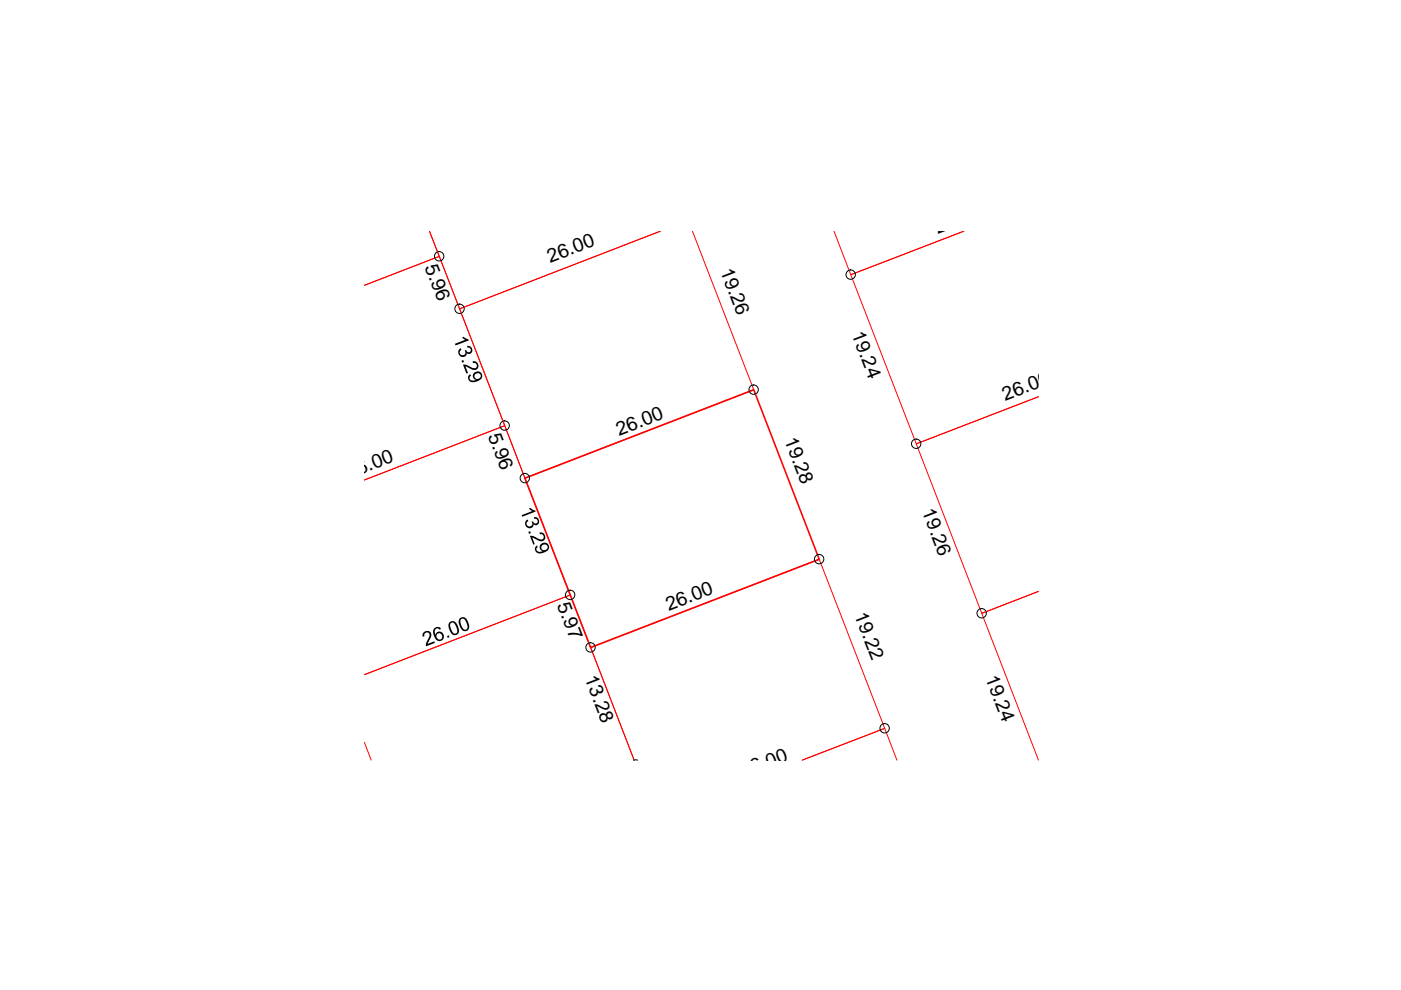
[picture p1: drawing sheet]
<svg xmlns="http://www.w3.org/2000/svg" width="297mm" height="210mm" viewBox="0 0 297 210" stroke-linecap="round" stroke-linejoin="round" font-family="sans-serif">
<path d="M146.8 49l13 33.6-48.5 18.8-13.8-35.9 42.5-16.5-42.5 16.5-6.4-16.5 2 5.4-15.8 6.1 15.8-6.1 13.9 35.9-29.7 11.5 29.7-11.5 13.9 35.9-43.6 16.8 43.6-16.8 13.6 35-9.3-23.9 48.5-18.7 13.9 35.8-17.5 6.8 17.5-6.8 2.6 6.8M176.8 49l3.6 9.3 23.9-9.3-23.9 9.3 13.9 35.8 25.9-10-25.9 10 13.9 35.9 12-4.6-12 4.6 12 31.2M77.3 157.4l1.4 3.8" fill="none" stroke="#f00" stroke-width=".21"/>
<path d="M111.3 101.4l48.5-18.8 13.9 36-48.5 18.7z" fill="none" stroke="#f00" stroke-width=".34"/>
<g fill="none" stroke="#000" stroke-width=".21">
<path d="M134.3 161.2h.9"/>
<circle cx="93.1" cy="54.3" r=".99"/>
<circle cx="180.4" cy="58.2" r=".99"/>
<circle cx="97.4" cy="65.5" r=".99"/>
<circle cx="107" cy="90.2" r=".99"/>
<circle cx="159.8" cy="82.6" r=".99"/>
<circle cx="194.2" cy="94.1" r=".99"/>
<circle cx="111.3" cy="101.4" r=".99"/>
<circle cx="173.7" cy="118.6" r=".99"/>
<circle cx="120.9" cy="126.1" r=".99"/>
<circle cx="125.2" cy="137.3" r=".99"/>
<circle cx="208.1" cy="130" r=".99"/>
<circle cx="187.6" cy="154.4" r=".99"/>
</g>
<g fill="#000">
<path d="M96.4 72.9l2.2-.8-.6-.6 .3-.1 1 .5 .1 .3-2.8 1zM97.3 74.1l.4-.3 .1 .4-.3 .2v.4l.4 .5 .7-.2 .1-.5-.2-.3 .3-.1 .3 .4 .3 .1a.51 .51 0 0 0 .4-.7 .51 .51 0 0 0-.7-.3v-.4l.7 .2 .3 .5v.5l-.5 .6-.7-.3-.1 .6-.5 .3-.5-.1-.5-.4-.1-.8zM97.8 76.5l.4-.2 .2 .5-.4 .1zM98.2 77.3h.5l1.5 .7 .6 .1 .3-.3-.1-.5-.3-.3h-.4l-.1-.4h.5l.6 .5 .1 .8-.4 .5h-.7l-1.6-.7 .5 1.4-.3 .1zM110.6 109.2l2.2-.8-.7-.6 .4-.1 .5 .4 .5 .1 .1 .3-2.9 1.1zM111.5 110.3l.3-.1 .2 .2-.3 .4-.1 .3 .5 .5 .5-.1 .2-.2 .1-.4-.2-.3 .3-.1 .4 .5 .5-.2 .1-.5-.3-.3h-.4l-.1-.4h.5l.5 .4 .1 .8-.5 .5-.3 .1-.4-.2v.4l-.2 .2-.7 .2-.4-.2-.4-.5-.1-.6zM112 112.8l.4-.2 .2 .4-.4 .2zM112.4 113.6h.5l1.4 .7 .6 .1 .3-.3 .1-.4-.4-.5-.4 .1-.1-.4h.5l.5 .3 .2 .9-.4 .6-.6 .1-1.7-.8 .5 1.4-.3 .1zM89.8 134.1l.6-.3h.5l.4 .3 .1 .3v.7l-.7 1.4 1.4-.5 .1 .3-1.9 .7v-.5l.7-1.4 .1-.7-.3-.3h-.5l-.3 .4v.4l-.4 .1v-.5zM94.8 134.9l.4-.2 .1 .4-.4 .2z"/>
<path d="M99.4 79.6l.3-.2 .2 .3-.3 .2v.4l.2 .3h1l-.5-.5v-.7l.4-.5 .8-.2 .6 .5 .1 .7-.2 .4-.5 .4-.9 .3h-.7l-.6-.5-.1-.6zM100.6 79.7a.65 .65 0 0 0 1.3 0 .65 .65 0 0 0-1.3 0z"/>
<path d="M113.6 115.9l.3-.2 .1 .3-.3 .3v.3l.6 .4 .8-.2-.5-.2-.2-.4 .2-.7 .5-.4h.6l.5 .2 .2 .9-.4 .6-.9 .5h-.9l-.5-.2-.2-.3-.1-.6zM115 115.6l-.2 .4 .2 .6 .4 .1 .6-.3 .1-.5-.2-.4-.6-.1z"/>
<path d="M92 133.3l.6-.4 .5 .1 .4 .3-.3 .2-.2-.2h-.5l-.3 .3v.5l.1 .5 .2-.4 .4-.3h.4l.5 .3 .3 .5v.5l-.3 .5-.8 .2-.7-.5-.5-1.2zM92.8 134.4l-.3 .3 .2 .6 .3 .3 .6-.1 .2-.4-.2-.6-.4-.3z"/>
<path d="M95.2 132l.5-.3h.5l.6 .5 .5 1.4-.1 .6-.3 .4-.7 .1-.7-.6-.4-1.2zM95.5 132.2l-.1 .5 .5 1.3 .4 .3h.4l.2-.3v-.5l-.4-1.1-.5-.4z"/>
<path d="M97.4 131.2l.4-.3h.6l.5 .4 .6 1.3v.5l-.3 .5-.4 .2h-.5l-.5-.4-.6-1.4zM97.7 131.3v.9l.4 1 .3 .3h.4l.3-.2v-.5l-.5-1.3-.4-.4z"/>
</g>
<g font-size="4.1">
<text x="198.8" y="49.5" transform="rotate(-21 198.8 49.5)">26.00</text>
<text x="90" y="56.6" transform="rotate(69 90 56.6)">5.96</text>
<text x="116.7" y="55.7" transform="rotate(-21 116.7 55.7)">26.00</text>
<text x="152.7" y="57.4" transform="rotate(69 152.7 57.4)">19.26</text>
<text x="180.5" y="70.8" transform="rotate(69 180.5 70.8)">19.24</text>
<text x="213.1" y="84.9" transform="rotate(-21 213.1 84.9)">26.00</text>
<text x="103.4" y="92.5" transform="rotate(69 103.4 92.5)">5.96</text>
<text x="131.3" y="92.4" transform="rotate(-21 131.3 92.4)">26.00</text>
<text x="166.2" y="93.3" transform="rotate(69 166.2 93.3)">19.28</text>
<text x="74" y="101.5" transform="rotate(-21 74 101.5)">26.00</text>
<text x="195.5" y="108.4" transform="rotate(69 195.5 108.4)">19.26</text>
<text x="118.1" y="128.3" transform="rotate(69 118.1 128.3)">5.97</text>
<text x="141.8" y="129.5" transform="rotate(-21 141.8 129.5)">26.00</text>
<text x="181.1" y="130.4" transform="rotate(69 181.1 130.4)">19.22</text>
<text x="124" y="143.8" transform="rotate(69 124 143.8)">13.28</text>
<text x="208.9" y="143.7" transform="rotate(69 208.9 143.7)">19.24</text>
<text x="72.9" y="158.5" transform="rotate(69 72.9 158.5)">19.25</text>
<text x="157.6" y="164.8" transform="rotate(-21 157.6 164.8)">26.00</text>
</g>
</svg>
